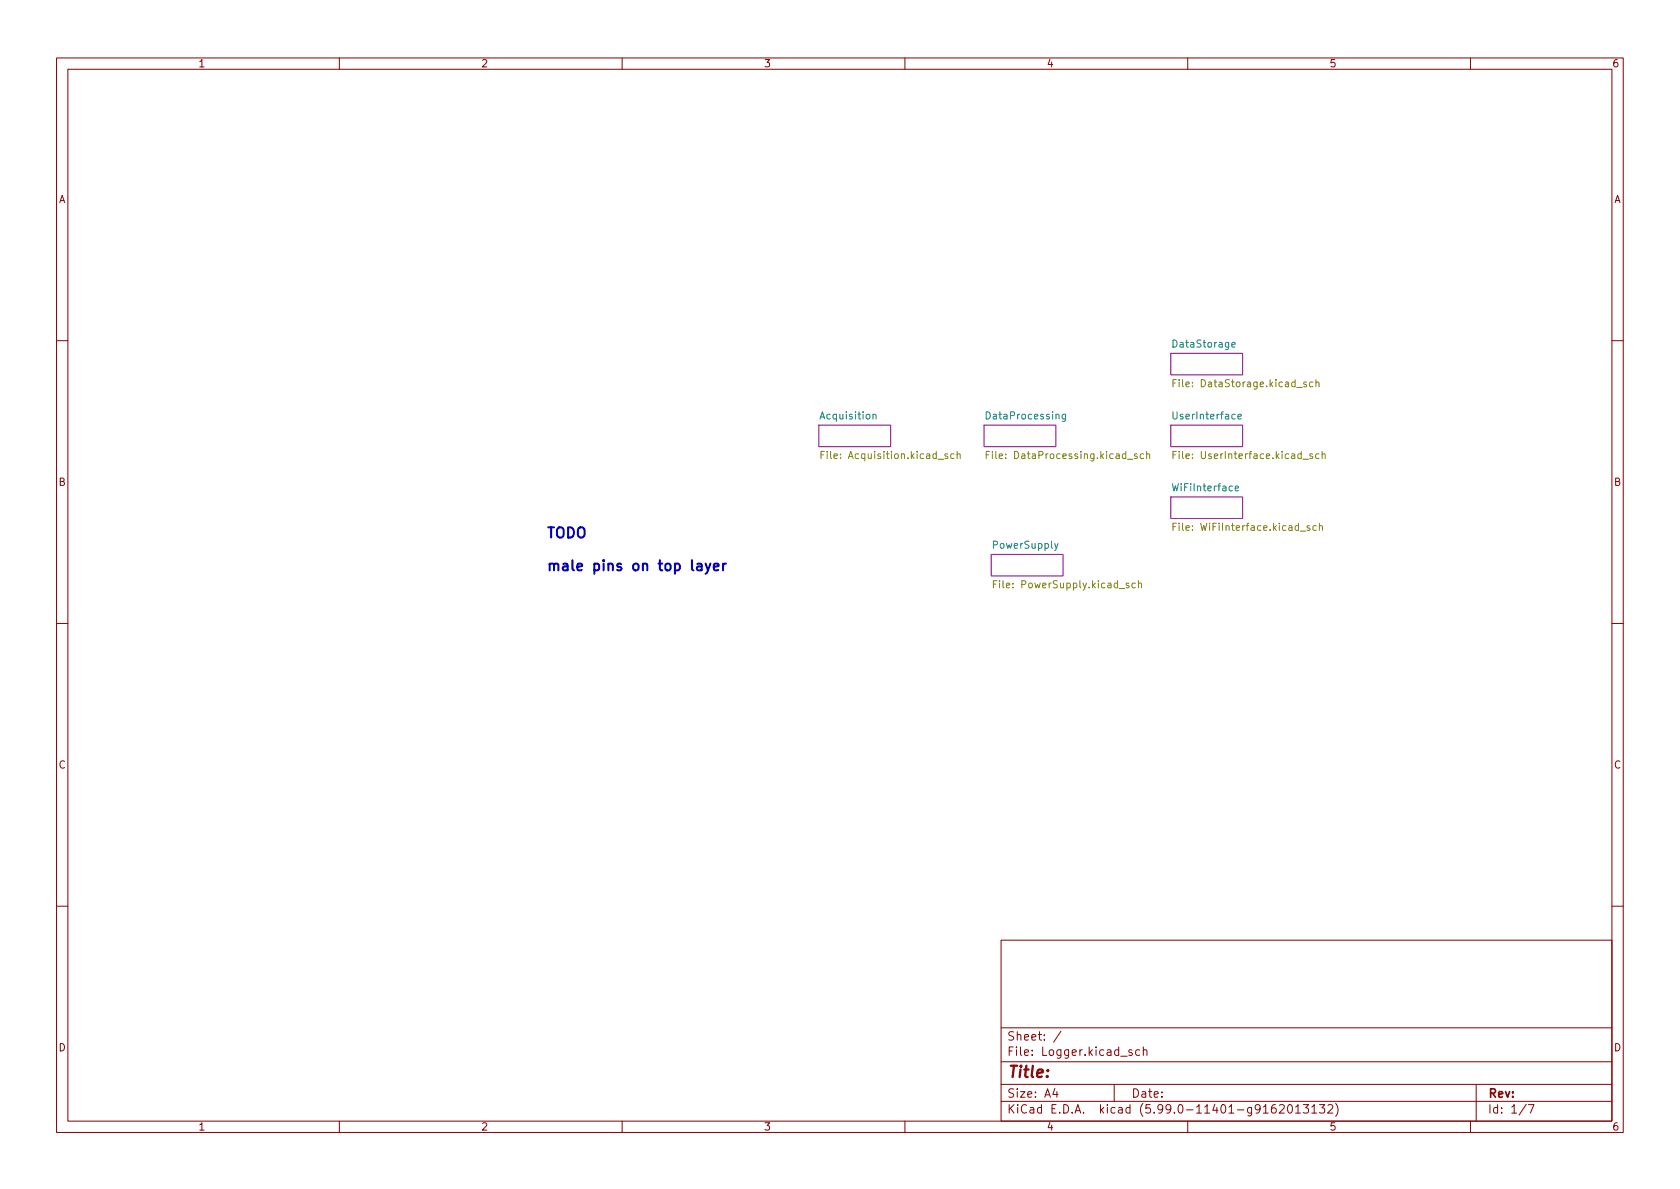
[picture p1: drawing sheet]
<svg xmlns="http://www.w3.org/2000/svg" width="297mm" height="210mm" viewBox="0 0 297 210" stroke-linecap="round" stroke-linejoin="round" font-family="sans-serif">
<g fill="none" stroke="#840000" stroke-width=".18">
<path d="M10 10.2h277v190.1h-277zM12 12.2h273v186.1h-273zM60 10.2v2M110 10.2v2M160 10.2v2M210 10.2v2M260 10.2v2M10 60.2h2M285 60.2h2M10 110.2h2M285 110.2h2M10 160.2h2"/>
<path d="M177 166.3h108v32h-108zM285 160.2h2M60 198.3v2M110 198.3v2M160 198.3v2M177 194.8h108M177 191.8h108M177 187.8h108M177 181.8h108M186.5 192.5l-.4 1h1M186.9 193v1M187.6 182.4l-1.3 1.9"/>
<path d="M197 191.8v3M200.1 185.7l-.3-.1-.2 .2v.3l.5 .1v.4h-.5M201.5 185.7l-.4-.1-.3 .3v.4l.1 .3h.6M202.1 185.8l.3-.2 .3 .1 .1 .9M202.1 185.1v1.5M210 198.3v2M225.5 195.3a.59 .59 0 0 0-.7 .7v.5l.1 .3h.5l.2-.1v-.5l-.1-.2-.4-.1-.3 .3M226.2 195.5l.6-.2 .2 .2 .1 .3-1 1h1M227.8 195.5l.2-.2a.81 .81 0 0 1 .6 .7 .81 .81 0 0 1-.3 .8h-.2a.81 .81 0 0 1-.3-1.3zM229.1 195.8l.4-.5v1.5M229.1 196.8h.8M230.4 195.3h1l-.5 .6 .4 .1v.7l-.2 .1h-.5l-.2-.1"/>
<path d="M231.9 195.8l.5-.5v1.5M231.9 196.8h.9M233.3 195.3h.9l-.5 .6 .4 .1v.7l-.2 .1h-.4l-.2-.1M234.8 195.5l.6-.2 .2 .2v.3l-.9 1h.9M236.1 195.1a1.72 1.72 0 0 1 0 2.3M260 198.3v2M261 191.8v6.5M269.9 195.3l-1.3 1.9M270.2 195.3h1l-.6 1.5"/>
</g>
<g fill="#fff" stroke="#fff" stroke-width=".18">
<path d="M144.8 75.2h12.7v3.8h-12.7z"/>
<path d="M174 75.2h12.7v3.8h-12.7z"/>
<path d="M207 62.5h12.7v3.8h-12.7z"/>
<path d="M175.3 98h12.7v3.8h-12.7z"/>
<path d="M207 75.2h12.7v3.8h-12.7z"/>
<path d="M207 87.9h12.7v3.8h-12.7z"/>
</g>
<path d="M144.8 75.2h12.7v3.8h-12.7zM174 75.2h12.7v3.8h-12.7zM207 62.5h12.7v3.8h-12.7zM207 75.2h12.7v3.8h-12.7zM175.3 98h12.7v3.8h-12.7zM207 87.9h12.7v3.8h-12.7z" fill="none" stroke="#840084" stroke-width=".18"/>
<path d="M154.4 73.4l.1-.2 .3 .1 .1 .8M154.4 73.2v.9M188.4 73.2v1.1l-.2 .2h-.3M188.4 73.3l-.4-.1-.2 .3 .1 .5h.5M217.8 61l.6-.1-.1-.3-.3-.1-.2 .2 .1 .6h.4M218.9 73.7l.6-.1-.1-.3-.3-.1-.2 .2v.6h.5M186.5 96.1l.3 .9M187.1 96.1l-.5 1.2-.1 .1M218.4 86.4l.6-.1-.1-.3-.3-.1-.2 .2 .1 .6h.4" fill="none" stroke="#008484" stroke-width=".18"/>
<g fill="none" stroke="#848400" stroke-width=".18">
<path d="M145.8 79.8h-.6v1.3M169.2 79.8v1.3M175 79.8h-.6v1.3M202.7 79.8v1.3M207.4 67.7h.4M208 67.1h-.6v1.3M208 79.8h-.6v1.3M232.1 67.6l-.3-.1-.3 .3 .1 .5h.5M232.7 67.7l.2-.2 .3 .1v.8M232.7 67.1v1.3M233.8 79.8v1.3M145.2 80.4h.4"/>
<path d="M167.5 80.3l-.3-.1-.1 .2v.2l.4 .1v.3h-.4M168.7 80.3l-.4-.1-.2 .3 .1 .5h.5M169.2 80.4l.2-.2 .3 .1 .1 .8M174.4 80.4h.4M201 80.3l-.3-.1-.1 .2v.2l.4 .1v.3h-.4M202.2 80.3l-.4-.1-.2 .3 .1 .5h.5M202.7 80.4l.2-.2 .3 .1 .1 .8M207.4 80.4h.4M207.4 93.1h.4M208 92.5h-.6v1.3M231.6 93l-.3-.1-.2 .2 .1 .2 .4 .1v.3h-.5M232.1 80.3l-.3-.1-.2 .2v.2l.5 .1v.3h-.5"/>
<path d="M232.7 93l-.3-.1-.3 .3 .1 .5h.5M233.2 80.3l-.3-.1-.3 .3 .1 .5h.5M233.3 93.1l.2-.2 .3 .1v.8M233.3 92.5v1.3M233.8 80.4l.1-.2 .3 .1 .1 .8M175.6 103.3h.5M176.2 102.7h-.6v1.3M200.7 103.2l-.3-.1-.3 .2 .2 .6h.4M201.3 103.2l.2-.1 .3 .1v.8M201.3 102.7v1.3"/>
</g>
<path d="M123.3 99.7h.7l.1 1.2M124.8 99.7l.4 1.2M125.6 99.7l-.6 1.6-.2 .2M127.8 99.7v1.2M128.4 99.7h-.4l-.2 .3M124.1 100.1l-.6 .1a.35 .35 0 0 0-.3 .3 .35 .35 0 0 0 .3 .4l.6-.1M126.2 100.3l.9-.2-.1-.4h-.5l-.3 .2 .1 .9h.7" fill="none" stroke="#0000c2" stroke-width=".36"/>
<text font-size="2.8" fill="#840000" x="178" y="190.6">Title:</text>
<g font-size="2.5" fill="#0000c2">
<text x="96.5" y="95.1">TODO</text>
<text x="96.5" y="100.9">male pins on top layer</text>
</g>
<g font-size="2.1" fill="#840000">
<text x="178" y="184">Sheet: /</text>
<text x="178" y="186.7">File: Logger.kicad_sch</text>
<text x="178" y="196.9">KiCad E.D.A. kicad (5.99.0-11401-g9162013132)</text>
<text x="178" y="194.1">Size: A4</text>
<text x="200" y="194.1">Date:</text>
<text x="263" y="194.1">Rev:</text>
<text x="263" y="196.9">Id: 1/7</text>
</g>
<g font-size="1.8" fill="#840000">
<text x="35" y="11.9">1</text>
<text x="85" y="11.9">2</text>
<text x="135" y="11.9">3</text>
<text x="185" y="11.9">4</text>
<text x="235" y="11.9">5</text>
<text x="285" y="11.9">6</text>
<text x="10.3" y="35.9">A</text>
<text x="285.3" y="35.9">A</text>
<text x="10.3" y="85.9">B</text>
<text x="285.3" y="85.9">B</text>
<text x="10.3" y="135.9">C</text>
<text x="285.3" y="135.9">C</text>
<text x="10.3" y="185.9">D</text>
<text x="285.3" y="185.9">D</text>
<text x="35" y="199.9">1</text>
<text x="85" y="199.9">2</text>
<text x="135" y="199.9">3</text>
<text x="185" y="199.9">4</text>
<text x="235" y="199.9">5</text>
<text x="285" y="199.9">6</text>
</g>
<g font-size="1.8" fill="#008484">
<text x="207.7" y="61.5">DataStorage</text>
<text x="145.2" y="74.2">Acquisition</text>
<text x="174.7" y="74.2">DataProcessing</text>
<text x="207.8" y="74.2">UserInterface</text>
<text x="207.6" y="86.9">WiFiInterface</text>
<text x="175.7" y="97">PowerSupply</text>
</g>
<g font-size="1.8" fill="#848400">
<text x="208.5" y="68.5">File: DataStorage.kicad_sch</text>
<text x="146.1" y="81.2">File: Acquisition.kicad_sch</text>
<text x="175.6" y="81.2">File: DataProcessing.kicad_sch</text>
<text x="208.6" y="81.2">File: UserInterface.kicad_sch</text>
<text x="208.5" y="93.9">File: WiFiInterface.kicad_sch</text>
<text x="176.5" y="104">File: PowerSupply.kicad_sch</text>
</g>
</svg>
